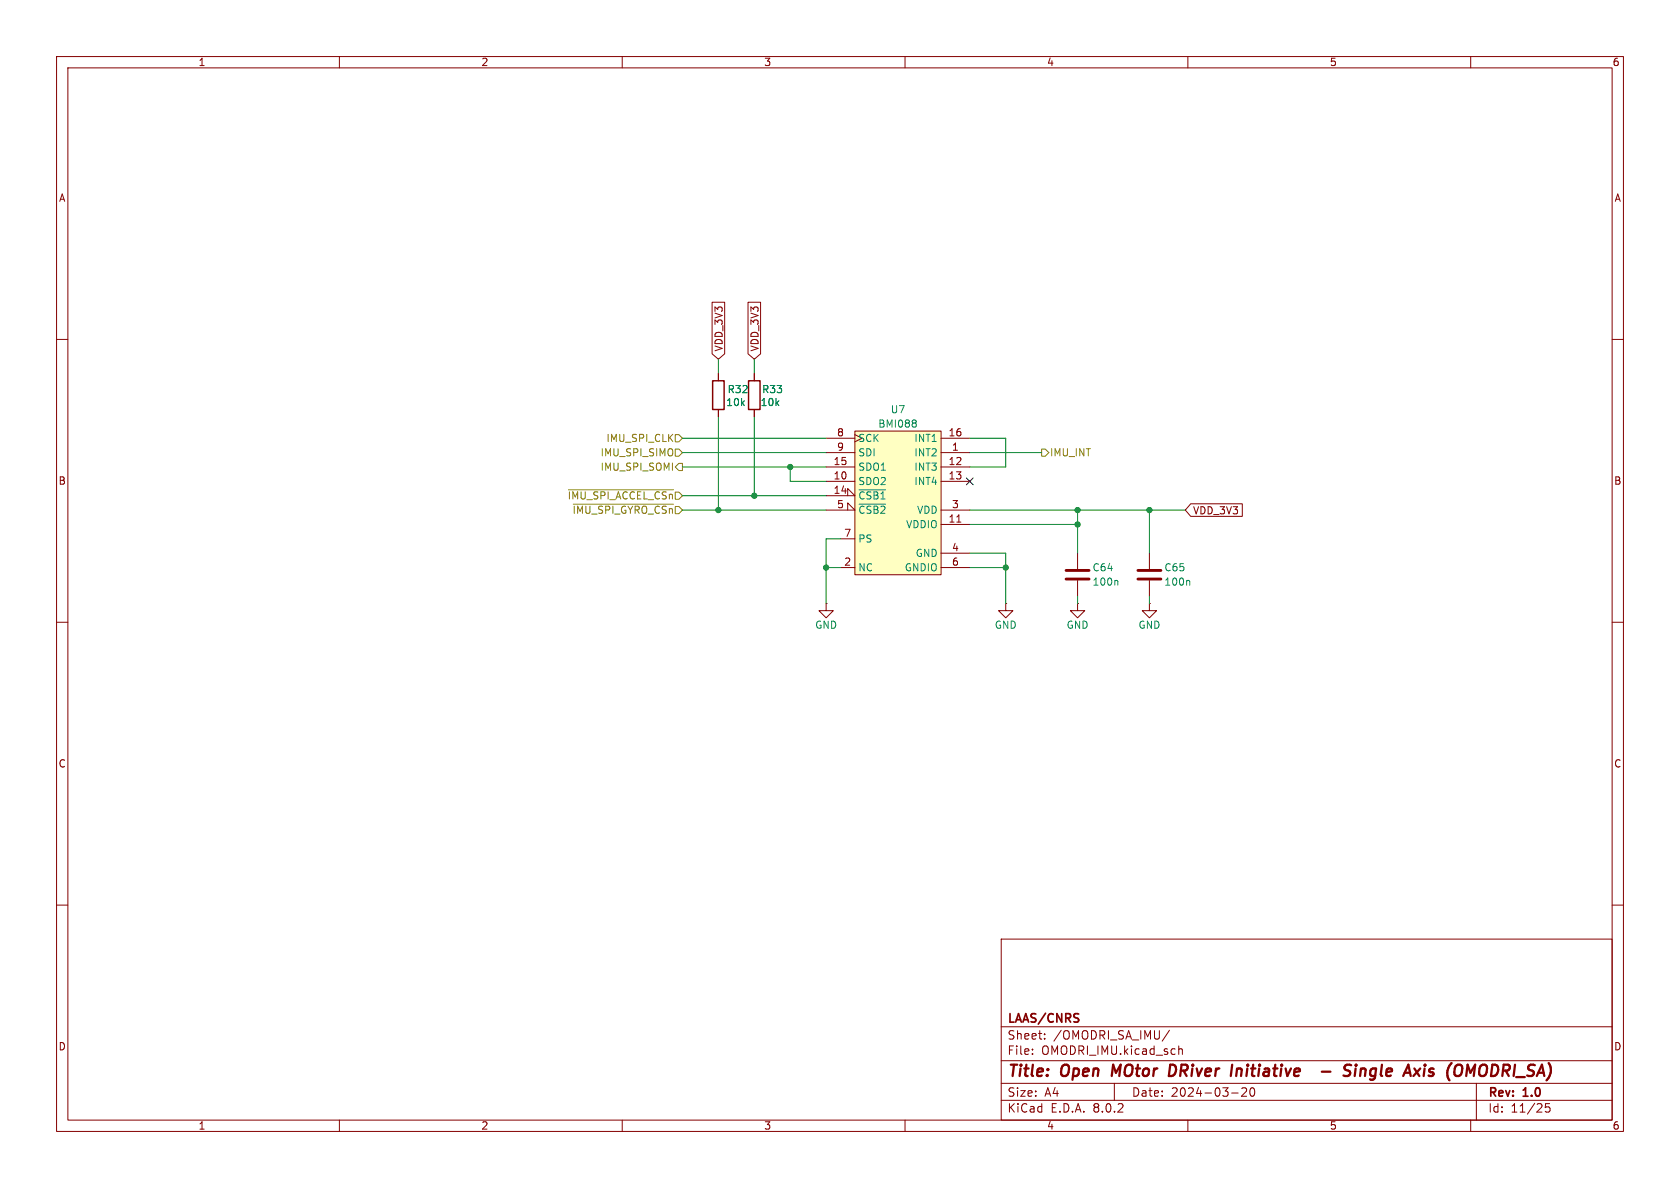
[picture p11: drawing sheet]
(kicad_sch
 (version 20231120)
 (generator "eeschema")
 (generator_version "8.0")
 (paper "A4")
 (title_block
  (title "Open MOtor DRiver Initiative  - Single Axis (OMODRI_SA)")
  (date "2024-03-20")
  (rev "1.0")
  (company "LAAS/CNRS"))
 (lib_symbols
  (symbol "Device:C"
   (pin_numbers hide)
   (pin_names
    (offset 0.254)) (exclude_from_sim no) (in_bom yes) (on_board yes)
   (property "Reference" "C" (at 0.635 2.54 0) (effects (font (size 1.27 1.27)) (justify left)))
   (property "Value" "C" (at 0.635 -2.54 0) (effects (font (size 1.27 1.27)) (justify left)))
   (property "Footprint" "" (at 0.9652 -3.81 0) (effects (font (size 1.27 1.27)) (hide yes)))
   (property "Datasheet" "~" (at 0 0 0) (effects (font (size 1.27 1.27)) (hide yes)))
   (property "Description" "Unpolarized capacitor" (at 0 0 0) (effects (font (size 1.27 1.27)) (hide yes)))
   (symbol "C_0_1"
    (polyline (pts (xy -2.032 -0.762) (xy 2.032 -0.762)) (stroke (width 0.508) (type default)) (fill (type none)))
    (polyline (pts (xy -2.032 0.762) (xy 2.032 0.762)) (stroke (width 0.508) (type default)) (fill (type none))))
   (symbol "C_1_1"
    (pin passive line (at 0 3.81 270) (length 2.794) (name "~" (effects (font (size 1.27 1.27)))) (number "1" (effects (font (size 1.27 1.27)))))
    (pin passive line (at 0 -3.81 90) (length 2.794) (name "~" (effects (font (size 1.27 1.27)))) (number "2" (effects (font (size 1.27 1.27)))))))
  (symbol "Device:R"
   (pin_numbers hide)
   (pin_names
    (offset 0)) (exclude_from_sim no) (in_bom yes) (on_board yes)
   (property "Reference" "R" (at 2.032 0 90) (effects (font (size 1.27 1.27))))
   (property "Value" "R" (at 0 0 90) (effects (font (size 1.27 1.27))))
   (property "Footprint" "" (at -1.778 0 90) (effects (font (size 1.27 1.27)) (hide yes)))
   (property "Datasheet" "~" (at 0 0 0) (effects (font (size 1.27 1.27)) (hide yes)))
   (property "Description" "Resistor" (at 0 0 0) (effects (font (size 1.27 1.27)) (hide yes)))
   (symbol "R_0_1"
    (rectangle (start -1.016 -2.54) (end 1.016 2.54) (stroke (width 0.254) (type default)) (fill (type none))))
   (symbol "R_1_1"
    (pin passive line (at 0 3.81 270) (length 1.27) (name "~" (effects (font (size 1.27 1.27)))) (number "1" (effects (font (size 1.27 1.27)))))
    (pin passive line (at 0 -3.81 90) (length 1.27) (name "~" (effects (font (size 1.27 1.27)))) (number "2" (effects (font (size 1.27 1.27)))))))
  (symbol "omodri_lib:BMI088" (exclude_from_sim no) (in_bom yes) (on_board yes)
   (property "Reference" "U" (at 0 16.51 0) (effects (font (size 1.27 1.27))))
   (property "Value" "BMI088" (at 0 13.97 0) (effects (font (size 1.27 1.27))))
   (property "Footprint" "" (at 0 6.35 0) (effects (font (size 1.27 1.27)) (hide yes)))
   (property "Datasheet" "" (at 0 6.35 0) (effects (font (size 1.27 1.27)) (hide yes)))
   (property "Description" "" (at 0 0 0) (effects (font (size 1.27 1.27)) (hide yes)))
   (symbol "BMI088_0_1"
    (rectangle (start -7.62 12.7) (end 7.62 -12.7) (stroke (width 0.1524) (type default)) (fill (type background))))
   (symbol "BMI088_1_1"
    (pin bidirectional line (at 12.7 8.89 180) (length 5.08) (name "INT2" (effects (font (size 1.27 1.27)))) (number "1" (effects (font (size 1.27 1.27)))))
    (pin tri_state line (at -12.7 3.81 0) (length 5.08) (name "SDO2" (effects (font (size 1.27 1.27)))) (number "10" (effects (font (size 1.27 1.27)))))
    (pin power_in line (at 12.7 -3.81 180) (length 5.08) (name "VDDIO" (effects (font (size 1.27 1.27)))) (number "11" (effects (font (size 1.27 1.27)))))
    (pin bidirectional line (at 12.7 6.35 180) (length 5.08) (name "INT3" (effects (font (size 1.27 1.27)))) (number "12" (effects (font (size 1.27 1.27)))))
    (pin bidirectional line (at 12.7 3.81 180) (length 5.08) (name "INT4" (effects (font (size 1.27 1.27)))) (number "13" (effects (font (size 1.27 1.27)))))
    (pin input input_low (at -12.7 1.27 0) (length 5.08) (name "~{CSB1}" (effects (font (size 1.27 1.27)))) (number "14" (effects (font (size 1.27 1.27)))))
    (pin tri_state line (at -12.7 6.35 0) (length 5.08) (name "SDO1" (effects (font (size 1.27 1.27)))) (number "15" (effects (font (size 1.27 1.27)))))
    (pin bidirectional line (at 12.7 11.43 180) (length 5.08) (name "INT1" (effects (font (size 1.27 1.27)))) (number "16" (effects (font (size 1.27 1.27)))))
    (pin passive line (at -10.16 -11.43 0) (length 2.54) (name "NC" (effects (font (size 1.27 1.27)))) (number "2" (effects (font (size 1.27 1.27)))))
    (pin power_in line (at 12.7 -1.27 180) (length 5.08) (name "VDD" (effects (font (size 1.27 1.27)))) (number "3" (effects (font (size 1.27 1.27)))))
    (pin passive line (at 12.7 -8.89 180) (length 5.08) (name "GND" (effects (font (size 1.27 1.27)))) (number "4" (effects (font (size 1.27 1.27)))))
    (pin input input_low (at -12.7 -1.27 0) (length 5.08) (name "~{CSB2}" (effects (font (size 1.27 1.27)))) (number "5" (effects (font (size 1.27 1.27)))))
    (pin passive line (at 12.7 -11.43 180) (length 5.08) (name "GNDIO" (effects (font (size 1.27 1.27)))) (number "6" (effects (font (size 1.27 1.27)))))
    (pin passive line (at -10.16 -6.35 0) (length 2.54) (name "PS" (effects (font (size 1.27 1.27)))) (number "7" (effects (font (size 1.27 1.27)))))
    (pin input clock (at -12.7 11.43 0) (length 5.08) (name "SCK" (effects (font (size 1.27 1.27)))) (number "8" (effects (font (size 1.27 1.27)))))
    (pin input line (at -12.7 8.89 0) (length 5.08) (name "SDI" (effects (font (size 1.27 1.27)))) (number "9" (effects (font (size 1.27 1.27)))))))
  (symbol "power:GND"
   (power)
   (pin_numbers hide)
   (pin_names
    (offset 0) hide) (exclude_from_sim no) (in_bom yes) (on_board yes)
   (property "Reference" "#PWR" (at 0 -6.35 0) (effects (font (size 1.27 1.27)) (hide yes)))
   (property "Value" "GND" (at 0 -3.81 0) (effects (font (size 1.27 1.27))))
   (property "Footprint" "" (at 0 0 0) (effects (font (size 1.27 1.27)) (hide yes)))
   (property "Datasheet" "" (at 0 0 0) (effects (font (size 1.27 1.27)) (hide yes)))
   (property "Description" "Power symbol creates a global label with name \"GND\" , ground" (at 0 0 0) (effects (font (size 1.27 1.27)) (hide yes)))
   (symbol "GND_0_1"
    (polyline (pts (xy 0 0) (xy 0 -1.27) (xy 1.27 -1.27) (xy 0 -2.54) (xy -1.27 -1.27) (xy 0 -1.27)) (stroke (width 0) (type default)) (fill (type none))))
   (symbol "GND_1_1"
    (pin power_in line (at 0 0 270) (length 0) (name "~" (effects (font (size 1.27 1.27)))) (number "1" (effects (font (size 1.27 1.27))))))))
 (junction
  (at 146.05 100.33)
  (diameter 0)
  (color 0 0 0 0))
 (junction
  (at 133.35 87.63)
  (diameter 0)
  (color 0 0 0 0))
 (junction
  (at 139.7 82.55)
  (diameter 0)
  (color 0 0 0 0))
 (junction
  (at 203.2 90.17)
  (diameter 0)
  (color 0 0 0 0))
 (junction
  (at 127 90.17)
  (diameter 0)
  (color 0 0 0 0))
 (junction
  (at 190.5 90.17)
  (diameter 0)
  (color 0 0 0 0))
 (junction
  (at 190.5 92.71)
  (diameter 0)
  (color 0 0 0 0))
 (junction
  (at 177.8 100.33)
  (diameter 0)
  (color 0 0 0 0))
 (no_connect
  (at 171.45 85.09))
 (wire
  (pts (xy 177.8 100.33) (xy 177.8 106.68))
  (stroke (width 0) (type default)))
 (wire
  (pts (xy 171.45 97.79) (xy 177.8 97.79))
  (stroke (width 0) (type default)))
 (wire
  (pts (xy 127 73.66) (xy 127 90.17))
  (stroke (width 0) (type default)))
 (wire
  (pts (xy 177.8 82.55) (xy 177.8 77.47))
  (stroke (width 0) (type default)))
 (wire
  (pts (xy 139.7 85.09) (xy 139.7 82.55))
  (stroke (width 0) (type default)))
 (wire
  (pts (xy 146.05 95.25) (xy 146.05 100.33))
  (stroke (width 0) (type default)))
 (wire
  (pts (xy 171.45 92.71) (xy 190.5 92.71))
  (stroke (width 0) (type default)))
 (wire
  (pts (xy 203.2 90.17) (xy 203.2 97.79))
  (stroke (width 0) (type default)))
 (wire
  (pts (xy 171.45 100.33) (xy 177.8 100.33))
  (stroke (width 0) (type default)))
 (wire
  (pts (xy 133.35 73.66) (xy 133.35 87.63))
  (stroke (width 0) (type default)))
 (wire
  (pts (xy 190.5 90.17) (xy 203.2 90.17))
  (stroke (width 0) (type default)))
 (wire
  (pts (xy 120.65 90.17) (xy 127 90.17))
  (stroke (width 0) (type default)))
 (wire
  (pts (xy 133.35 87.63) (xy 146.05 87.63))
  (stroke (width 0) (type default)))
 (wire
  (pts (xy 120.65 80.01) (xy 146.05 80.01))
  (stroke (width 0) (type default)))
 (wire
  (pts (xy 146.05 100.33) (xy 148.59 100.33))
  (stroke (width 0) (type default)))
 (wire
  (pts (xy 148.59 95.25) (xy 146.05 95.25))
  (stroke (width 0) (type default)))
 (wire
  (pts (xy 190.5 90.17) (xy 190.5 92.71))
  (stroke (width 0) (type default)))
 (wire
  (pts (xy 120.65 77.47) (xy 146.05 77.47))
  (stroke (width 0) (type default)))
 (wire
  (pts (xy 171.45 90.17) (xy 190.5 90.17))
  (stroke (width 0) (type default)))
 (wire
  (pts (xy 177.8 97.79) (xy 177.8 100.33))
  (stroke (width 0) (type default)))
 (wire
  (pts (xy 139.7 82.55) (xy 146.05 82.55))
  (stroke (width 0) (type default)))
 (wire
  (pts (xy 171.45 80.01) (xy 184.15 80.01))
  (stroke (width 0) (type default)))
 (wire
  (pts (xy 127 66.04) (xy 127 63.5))
  (stroke (width 0) (type default)))
 (wire
  (pts (xy 171.45 82.55) (xy 177.8 82.55))
  (stroke (width 0) (type default)))
 (wire
  (pts (xy 190.5 106.68) (xy 190.5 105.41))
  (stroke (width 0) (type default)))
 (wire
  (pts (xy 120.65 87.63) (xy 133.35 87.63))
  (stroke (width 0) (type default)))
 (wire
  (pts (xy 190.5 92.71) (xy 190.5 97.79))
  (stroke (width 0) (type default)))
 (wire
  (pts (xy 171.45 77.47) (xy 177.8 77.47))
  (stroke (width 0) (type default)))
 (wire
  (pts (xy 127 90.17) (xy 146.05 90.17))
  (stroke (width 0) (type default)))
 (wire
  (pts (xy 146.05 100.33) (xy 146.05 106.68))
  (stroke (width 0) (type default)))
 (wire
  (pts (xy 203.2 106.68) (xy 203.2 105.41))
  (stroke (width 0) (type default)))
 (wire
  (pts (xy 203.2 90.17) (xy 209.55 90.17))
  (stroke (width 0) (type default)))
 (wire
  (pts (xy 146.05 85.09) (xy 139.7 85.09))
  (stroke (width 0) (type default)))
 (wire
  (pts (xy 133.35 66.04) (xy 133.35 63.5))
  (stroke (width 0) (type default)))
 (wire
  (pts (xy 120.65 82.55) (xy 139.7 82.55))
  (stroke (width 0) (type default)))
 (global_label "VDD_3V3"
  (shape input)
  (at 133.35 63.5 90)
  (fields_autoplaced yes)
  (effects (font (size 1.27 1.27)) (justify left))
  (property "Intersheetrefs" "${INTERSHEET_REFS}" (at 133.35 53.0652 90) (effects (font (size 1.27 1.27)) (justify left) (hide yes))))
 (global_label "VDD_3V3"
  (shape input)
  (at 127 63.5 90)
  (fields_autoplaced yes)
  (effects (font (size 1.27 1.27)) (justify left))
  (property "Intersheetrefs" "${INTERSHEET_REFS}" (at 127 53.0652 90) (effects (font (size 1.27 1.27)) (justify left) (hide yes))))
 (global_label "VDD_3V3"
  (shape input)
  (at 209.55 90.17 0)
  (fields_autoplaced yes)
  (effects (font (size 1.27 1.27)) (justify left))
  (property "Intersheetrefs" "${INTERSHEET_REFS}" (at 219.978 90.0906 0) (effects (font (size 1.27 1.27)) (justify left) (hide yes))))
 (hierarchical_label "IMU_SPI_SIMO"
  (shape input)
  (at 120.65 80.01 180)
  (fields_autoplaced yes)
  (effects (font (size 1.27 1.27)) (justify right)))
 (hierarchical_label "IMU_SPI_CLK"
  (shape input)
  (at 120.65 77.47 180)
  (fields_autoplaced yes)
  (effects (font (size 1.27 1.27)) (justify right)))
 (hierarchical_label "~{IMU_SPI_GYRO_CSn}"
  (shape input)
  (at 120.65 90.17 180)
  (fields_autoplaced yes)
  (effects (font (size 1.27 1.27)) (justify right)))
 (hierarchical_label "IMU_SPI_SOMI"
  (shape output)
  (at 120.65 82.55 180)
  (fields_autoplaced yes)
  (effects (font (size 1.27 1.27)) (justify right)))
 (hierarchical_label "IMU_INT"
  (shape output)
  (at 184.15 80.01 0)
  (fields_autoplaced yes)
  (effects (font (size 1.27 1.27)) (justify left)))
 (hierarchical_label "~{IMU_SPI_ACCEL_CSn}"
  (shape input)
  (at 120.65 87.63 180)
  (fields_autoplaced yes)
  (effects (font (size 1.27 1.27)) (justify right)))
 (symbol
  (lib_id "Device:C")
  (at 190.5 101.6 0)
  (unit 1)
  (exclude_from_sim no)
  (in_bom yes)
  (on_board yes)
  (dnp no)
  (property "Reference" "C64" (at 193.04 100.33 0) (effects (font (size 1.27 1.27)) (justify left)))
  (property "Value" "100n" (at 193.04 102.87 0) (effects (font (size 1.27 1.27)) (justify left)))
  (property "Footprint" "Capacitor_SMD:C_0201_0603Metric" (at 191.4652 105.41 0) (effects (font (size 1.27 1.27)) (hide yes)))
  (property "Datasheet" "https://www.murata.com/en-eu/products/productdetail?partno=GRM033R61E104KE14%23" (at 190.5 101.6 0) (effects (font (size 1.27 1.27)) (hide yes)))
  (property "Description" "0201, 100nf, 25V,  ±10%, X5R, SMD MLCC" (at 190.5 101.6 0) (effects (font (size 1.27 1.27)) (hide yes)))
  (property "DigiKey" "490-12686-1-ND" (at 190.5 101.6 0) (effects (font (size 1.27 1.27)) (hide yes)))
  (property "Farnell" "2990693" (at 190.5 101.6 0) (effects (font (size 1.27 1.27)) (hide yes)))
  (property "Mouser" "81-GRM033R61E104KE4D" (at 190.5 101.6 0) (effects (font (size 1.27 1.27)) (hide yes)))
  (property "Part No" "GRM033R61E104KE14D" (at 190.5 101.6 0) (effects (font (size 1.27 1.27)) (hide yes)))
  (property "RS" "185-2066" (at 190.5 101.6 0) (effects (font (size 1.27 1.27)) (hide yes)))
  (property "LCSC" "C76939" (at 190.5 101.6 0) (effects (font (size 1.27 1.27)) (hide yes)))
  (property "Manufacturer" "MURATA" (at 190.5 101.6 0) (effects (font (size 1.27 1.27)) (hide yes)))
  (property "Assembling" "SMD" (at 190.5 101.6 0) (effects (font (size 1.27 1.27)) (hide yes)))
  (pin "1")
  (pin "2"))
 (symbol
  (lib_id "Device:R")
  (at 133.35 69.85 180)
  (unit 1)
  (exclude_from_sim no)
  (in_bom yes)
  (on_board yes)
  (dnp no)
  (property "Reference" "R33" (at 134.62 68.834 0) (effects (font (size 1.27 1.27)) (justify right)))
  (property "Value" "10k" (at 134.366 71.12 0) (effects (font (size 1.27 1.27)) (justify right)))
  (property "Footprint" "Resistor_SMD:R_0201_0603Metric" (at 135.128 69.85 90) (effects (font (size 1.27 1.27)) (hide yes)))
  (property "Datasheet" "https://industrial.panasonic.com/sa/products/pt/general-purpose-chip-resistors/models/ERJ1GNF1002C" (at 133.35 69.85 0) (effects (font (size 1.27 1.27)) (hide yes)))
  (property "Description" "0201, 10kΩ, 0.05W, ±1%, SMD  resistor" (at 133.35 69.85 0) (effects (font (size 1.27 1.27)) (hide yes)))
  (property "DigiKey" "P122414CT-ND" (at 133.35 69.85 0) (effects (font (size 1.27 1.27)) (hide yes)))
  (property "Farnell" "2302362" (at 133.35 69.85 0) (effects (font (size 1.27 1.27)) (hide yes)))
  (property "Mouser" "667-ERJ-1GNF1002C" (at 133.35 69.85 0) (effects (font (size 1.27 1.27)) (hide yes)))
  (property "Part No" "ERJ1GNF1002C" (at 133.35 69.85 0) (effects (font (size 1.27 1.27)) (hide yes)))
  (property "RS" "176-3597" (at 133.35 69.85 0) (effects (font (size 1.27 1.27)) (hide yes)))
  (property "LCSC" "C717002" (at 133.35 69.85 0) (effects (font (size 1.27 1.27)) (hide yes)))
  (property "Manufacturer" "PANASONIC" (at 133.35 69.85 0) (effects (font (size 1.27 1.27)) (hide yes)))
  (property "Assembling" "SMD" (at 133.35 69.85 0) (effects (font (size 1.27 1.27)) (hide yes)))
  (pin "1")
  (pin "2"))
 (symbol
  (lib_id "power:GND")
  (at 190.5 106.68 0)
  (unit 1)
  (exclude_from_sim no)
  (in_bom yes)
  (on_board yes)
  (dnp no)
  (property "Reference" "#PWR0100" (at 190.5 113.03 0) (effects (font (size 1.27 1.27)) (hide yes)))
  (property "Value" "GND" (at 190.5 110.49 0) (effects (font (size 1.27 1.27))))
  (property "Footprint" "" (at 190.5 106.68 0) (effects (font (size 1.27 1.27)) (hide yes)))
  (property "Datasheet" "" (at 190.5 106.68 0) (effects (font (size 1.27 1.27)) (hide yes)))
  (property "Description" "Power symbol creates a global label with name \"GND\" , ground" (at 190.5 106.68 0) (effects (font (size 1.27 1.27)) (hide yes)))
  (pin "1"))
 (symbol
  (lib_id "power:GND")
  (at 177.8 106.68 0)
  (unit 1)
  (exclude_from_sim no)
  (in_bom yes)
  (on_board yes)
  (dnp no)
  (property "Reference" "#PWR099" (at 177.8 113.03 0) (effects (font (size 1.27 1.27)) (hide yes)))
  (property "Value" "GND" (at 177.8 110.49 0) (effects (font (size 1.27 1.27))))
  (property "Footprint" "" (at 177.8 106.68 0) (effects (font (size 1.27 1.27)) (hide yes)))
  (property "Datasheet" "" (at 177.8 106.68 0) (effects (font (size 1.27 1.27)) (hide yes)))
  (property "Description" "Power symbol creates a global label with name \"GND\" , ground" (at 177.8 106.68 0) (effects (font (size 1.27 1.27)) (hide yes)))
  (pin "1"))
 (symbol
  (lib_id "Device:C")
  (at 203.2 101.6 0)
  (unit 1)
  (exclude_from_sim no)
  (in_bom yes)
  (on_board yes)
  (dnp no)
  (property "Reference" "C65" (at 205.74 100.33 0) (effects (font (size 1.27 1.27)) (justify left)))
  (property "Value" "100n" (at 205.74 102.87 0) (effects (font (size 1.27 1.27)) (justify left)))
  (property "Footprint" "Capacitor_SMD:C_0201_0603Metric" (at 204.1652 105.41 0) (effects (font (size 1.27 1.27)) (hide yes)))
  (property "Datasheet" "https://www.murata.com/en-eu/products/productdetail?partno=GRM033R61E104KE14%23" (at 203.2 101.6 0) (effects (font (size 1.27 1.27)) (hide yes)))
  (property "Description" "0201, 100nf, 25V,  ±10%, X5R, SMD MLCC" (at 203.2 101.6 0) (effects (font (size 1.27 1.27)) (hide yes)))
  (property "DigiKey" "490-12686-1-ND" (at 203.2 101.6 0) (effects (font (size 1.27 1.27)) (hide yes)))
  (property "Farnell" "2990693" (at 203.2 101.6 0) (effects (font (size 1.27 1.27)) (hide yes)))
  (property "Mouser" "81-GRM033R61E104KE4D" (at 203.2 101.6 0) (effects (font (size 1.27 1.27)) (hide yes)))
  (property "Part No" "GRM033R61E104KE14D" (at 203.2 101.6 0) (effects (font (size 1.27 1.27)) (hide yes)))
  (property "RS" "185-2066" (at 203.2 101.6 0) (effects (font (size 1.27 1.27)) (hide yes)))
  (property "LCSC" "C76939" (at 203.2 101.6 0) (effects (font (size 1.27 1.27)) (hide yes)))
  (property "Manufacturer" "MURATA" (at 203.2 101.6 0) (effects (font (size 1.27 1.27)) (hide yes)))
  (property "Assembling" "SMD" (at 203.2 101.6 0) (effects (font (size 1.27 1.27)) (hide yes)))
  (pin "1")
  (pin "2"))
 (symbol
  (lib_id "omodri_lib:BMI088")
  (at 158.75 88.9 0)
  (unit 1)
  (exclude_from_sim no)
  (in_bom yes)
  (on_board yes)
  (dnp no)
  (property "Reference" "U7" (at 158.75 72.39 0) (effects (font (size 1.27 1.27))))
  (property "Value" "BMI088" (at 158.75 74.93 0) (effects (font (size 1.27 1.27))))
  (property "Footprint" "udriver3:Bosch_LGA-16_4.5x3.0mm_P0.5mm" (at 158.75 82.55 0) (effects (font (size 1.27 1.27)) (hide yes)))
  (property "Datasheet" "https://www.bosch-sensortec.com/media/boschsensortec/downloads/datasheets/bst-bmi088-ds001.pdf" (at 158.75 82.55 0) (effects (font (size 1.27 1.27)) (hide yes)))
  (property "Description" "LGA16, 6-axis Gyro & Accelero sensor" (at 158.75 88.9 0) (effects (font (size 1.27 1.27)) (hide yes)))
  (property "DigiKey" "828-1082-1-ND" (at 158.75 88.9 0) (effects (font (size 1.27 1.27)) (hide yes)))
  (property "Mouser" "262-BMI088" (at 158.75 88.9 0) (effects (font (size 1.27 1.27)) (hide yes)))
  (property "Part No" "BMI088" (at 158.75 88.9 0) (effects (font (size 1.27 1.27)) (hide yes)))
  (property "LCSC" "C194919" (at 158.75 88.9 0) (effects (font (size 1.27 1.27)) (hide yes)))
  (property "Manufacturer" "BOSCH" (at 158.75 88.9 0) (effects (font (size 1.27 1.27)) (hide yes)))
  (property "Assembling" "SMD" (at 158.75 88.9 0) (effects (font (size 1.27 1.27)) (hide yes)))
  (pin "1")
  (pin "10")
  (pin "11")
  (pin "12")
  (pin "13")
  (pin "14")
  (pin "15")
  (pin "16")
  (pin "2")
  (pin "3")
  (pin "4")
  (pin "5")
  (pin "6")
  (pin "7")
  (pin "8")
  (pin "9"))
 (symbol
  (lib_id "power:GND")
  (at 146.05 106.68 0)
  (unit 1)
  (exclude_from_sim no)
  (in_bom yes)
  (on_board yes)
  (dnp no)
  (property "Reference" "#PWR098" (at 146.05 113.03 0) (effects (font (size 1.27 1.27)) (hide yes)))
  (property "Value" "GND" (at 146.05 110.49 0) (effects (font (size 1.27 1.27))))
  (property "Footprint" "" (at 146.05 106.68 0) (effects (font (size 1.27 1.27)) (hide yes)))
  (property "Datasheet" "" (at 146.05 106.68 0) (effects (font (size 1.27 1.27)) (hide yes)))
  (property "Description" "Power symbol creates a global label with name \"GND\" , ground" (at 146.05 106.68 0) (effects (font (size 1.27 1.27)) (hide yes)))
  (pin "1"))
 (symbol
  (lib_id "Device:R")
  (at 127 69.85 180)
  (unit 1)
  (exclude_from_sim no)
  (in_bom yes)
  (on_board yes)
  (dnp no)
  (property "Reference" "R32" (at 128.524 68.834 0) (effects (font (size 1.27 1.27)) (justify right)))
  (property "Value" "10k" (at 128.27 71.12 0) (effects (font (size 1.27 1.27)) (justify right)))
  (property "Footprint" "Resistor_SMD:R_0201_0603Metric" (at 128.778 69.85 90) (effects (font (size 1.27 1.27)) (hide yes)))
  (property "Datasheet" "https://industrial.panasonic.com/sa/products/pt/general-purpose-chip-resistors/models/ERJ1GNF1002C" (at 127 69.85 0) (effects (font (size 1.27 1.27)) (hide yes)))
  (property "Description" "0201, 10kΩ, 0.05W, ±1%, SMD  resistor" (at 127 69.85 0) (effects (font (size 1.27 1.27)) (hide yes)))
  (property "DigiKey" "P122414CT-ND" (at 127 69.85 0) (effects (font (size 1.27 1.27)) (hide yes)))
  (property "Farnell" "2302362" (at 127 69.85 0) (effects (font (size 1.27 1.27)) (hide yes)))
  (property "Mouser" "667-ERJ-1GNF1002C" (at 127 69.85 0) (effects (font (size 1.27 1.27)) (hide yes)))
  (property "Part No" "ERJ1GNF1002C" (at 127 69.85 0) (effects (font (size 1.27 1.27)) (hide yes)))
  (property "RS" "176-3597" (at 127 69.85 0) (effects (font (size 1.27 1.27)) (hide yes)))
  (property "LCSC" "C717002" (at 127 69.85 0) (effects (font (size 1.27 1.27)) (hide yes)))
  (property "Manufacturer" "PANASONIC" (at 127 69.85 0) (effects (font (size 1.27 1.27)) (hide yes)))
  (property "Assembling" "SMD" (at 127 69.85 0) (effects (font (size 1.27 1.27)) (hide yes)))
  (pin "1")
  (pin "2"))
 (symbol
  (lib_id "power:GND")
  (at 203.2 106.68 0)
  (unit 1)
  (exclude_from_sim no)
  (in_bom yes)
  (on_board yes)
  (dnp no)
  (property "Reference" "#PWR0101" (at 203.2 113.03 0) (effects (font (size 1.27 1.27)) (hide yes)))
  (property "Value" "GND" (at 203.2 110.49 0) (effects (font (size 1.27 1.27))))
  (property "Footprint" "" (at 203.2 106.68 0) (effects (font (size 1.27 1.27)) (hide yes)))
  (property "Datasheet" "" (at 203.2 106.68 0) (effects (font (size 1.27 1.27)) (hide yes)))
  (property "Description" "Power symbol creates a global label with name \"GND\" , ground" (at 203.2 106.68 0) (effects (font (size 1.27 1.27)) (hide yes)))
  (pin "1")))
